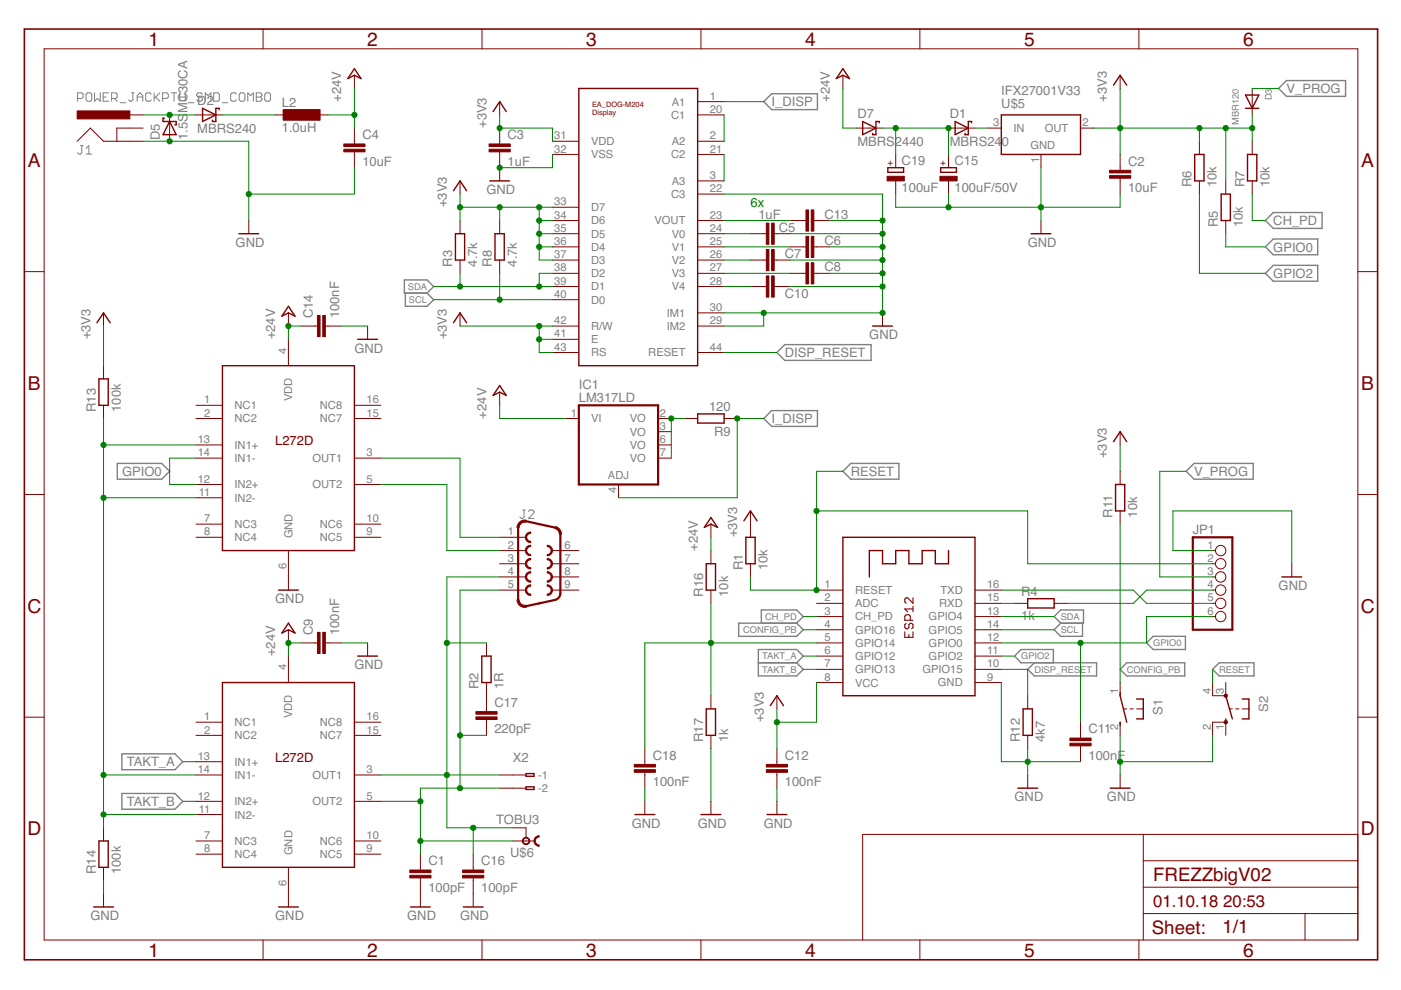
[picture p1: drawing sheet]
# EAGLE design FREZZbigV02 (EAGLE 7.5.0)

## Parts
C1  100pF  C-EUC0603K  [C0603K]
C2  10uF  C-EUC0603K  [C0603K]
C3  1uF  C-EUC0603K  [C0603K]
C4  10uF  C-EUC1210K  [C1210K]
C5  1uF  C-EUC0603K  [C0603K]
C6  1uF  C-EUC0603K  [C0603K]
C7  1uF  C-EUC0603K  [C0603K]
C8  1uF  C-EUC0603K  [C0603K]
C9  100nF  C-EUC0603K  [C0603K]
C10  1uF  C-EUC0603K  [C0603K]
C11  100nF  C-EUC0603K  [C0603K]
C12  100nF  C-EUC0603K  [C0603K]
C13  1uF  C-EUC0603K  [C0603K]
C14  100nF  C-EUC0603K  [C0603K]
C15  100uF/50V  CPOL-EUF  [PANASONIC_F]
C16  100pF  C-EUC0603K  [C0603K]
C17  220pF  C-EUC0603K  [C0603K]
C18  100nF  C-EUC0603K  [C0603K]
C19  100uF  CPOL-EUE7.5-18  [E7,5-18]
D1  MBRS240  SCHOTTKY-DIODESMD  [SMB]
D2  MBRS240  SCHOTTKY-DIODESMD  [SMB]
D3  MBR120  DIODESOD-123  [SOD-123]
D5  1.5SMC30CA  SCHOTTKY-DIODESMC  [SMC]
D7  MBRS2440  SCHOTTKY-DIODESMD  [SMB]
IC1  LM317LD  [SO08]
J1  POWER_JACKPTH_SMD_COMBO  [POWER_JACK_COMBO]
J2  DB9FEMALE  [DB9]
JP1  PINHD-1X6  [1X06]
L2  1.0uH  L-EUL3230M  [L3230M]
R1  10k  R-EU_M1206  [M1206]
R2  1R  R-EU_M1206  [M1206]
R3  4.7k  R-EU_M1206  [M1206]
R4  1k  R-EU_M1206  [M1206]
R5  10k  R-EU_M1206  [M1206]
R6  10k  R-EU_M1206  [M1206]
R7  10k  R-EU_M1206  [M1206]
R8  4.7k  R-EU_M1206  [M1206]
R9  120  R-EU_M1206  [M1206]
R11  10k  R-EU_M1206  [M1206]
R12  4k7  R-EU_M1206  [M1206]
R13  100k  R-EU_M1206  [M1206]
R14  100k  R-EU_M1206  [M1206]
R16  10k  R-EU_M1206  [M1206]
R17  1k  R-EU_M1206  [M1206]
S1  31-XX  [B3F-31XX]
S2  10-XX  [B3F-10XX]
U$1  EA_DOG-M204-DISPLAY  [E_DOG-M204_DISPLAY]
U$2  L272D  [SO16]
U$3  L272D  [SO16]
U$5  IFX27001V33  IFX27001  [TO252]
U$6  TOBU3  TOBU3-REICHELT  [TOBU3-REICHELT]
X1  ESP-12  [ESP-12]
X2  233-102  [233-102]

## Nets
$N122: D1.C U$5.3(IN)
+3V3 [Power]: C2.1 C3.1 C12.1 D3.C R1.2 R3.2 R5.2 R6.2 R7.2 R8.2 R11.2 R13.2 U$1.31(VDD) U$1.33(D7) U$1.34(D6) U$1.35(D5) U$1.36(D4) U$1.37(D3) U$1.41(E) U$1.42(R/W) U$1.43(RS) U$5.2(OUT) X1.8(VCC)
+24V [Power]: C4.1 C9.1 C14.1 D7.A IC1.1(VI) L2.1 R16.2 U$2.4(VDD) U$3.4(VDD)
CH_PD: R7.1 X1.3(CH_PD)
CONFIG_PB: R11.1 S1.1(P) X1.4(GPIO16)
DISP_RESET: R12.2 U$1.44(RESET) X1.10(GPIO15)
GND [Power]: C1.2 C2.2 C3.2 C4.2 C5.1 C6.1 C7.1 C8.1 C9.2 C10.1 C11.2 C12.2 C13.1 C14.2 C15.- C16.2 C18.2 C19.- D5.A J1.GND@1(GND) JP1.1 R12.1 R14.1 R17.1 S1.2(S) S2.2(S1) U$1.22(C3) U$1.29(IM2) U$1.30(IM1) U$1.32(VSS) U$2.6(GND) U$3.6(GND) U$5.1(GND) X1.9(GND)
GPIO0: C11.1 JP1.6 R5.1 U$3.12(IN2+) U$3.14(IN1-) X1.12(GPIO0)
GPIO2: R6.1 X1.11(GPIO2)
I_DISP: IC1.4(ADJ) R9.1 U$1.1(A1)
N$1: JP1.5 X1.16(TXD)
N$2: JP1.4 R4.2
N$3: R4.1 X1.15(RXD)
N$4: C13.2 U$1.23(VOUT)
N$5 [Power]: D2.A D5.C J1.POWER(PWR)
N$6: C5.2 U$1.24(V0)
N$7 [Power]: D2.C L2.2
N$8 [Power]: C15.+ C19.+ D1.A D7.C
N$9: C17.1 R2.1
N$11 [Power]: C16.1 J2.4 R2.2 U$2.3(OUT1) U$6.2 U$6.2@1 U$6.2@2 X2.B1(B-1)
N$12: C6.2 U$1.25(V1)
N$13 [Power]: C1.1 C17.2 J2.5 U$2.5(OUT2) U$6.1 X2.B2(B-2)
N$15: C7.2 U$1.26(V2)
N$16: C8.2 U$1.27(V3)
N$21: C10.2 U$1.28(V4)
N$22: U$1.3(A3) U$1.21(C2)
N$23: U$1.2(A2) U$1.20(C1)
N$24: IC1.2(VO) IC1.3(VO) IC1.6(VO) IC1.7(VO) R9.2
N$26 [Power]: J2.1 U$3.3(OUT1)
N$27 [Power]: J2.2 U$3.5(OUT2)
N$38: R13.1 R14.2 U$2.11(IN2-) U$2.14(IN1-) U$3.11(IN2-) U$3.13(IN1+)
RESET: JP1.2 R1.1 S2.4(P1) X1.1(RESET)
SCL: R8.1 U$1.40(D0) X1.14(GPIO5)
SDA: R3.1 U$1.38(D2) U$1.39(D1) X1.13(GPIO4)
SHDN: C18.1 R16.1 R17.2 X1.5(GPIO14)
TAKT_A: U$2.13(IN1+) X1.6(GPIO12)
TAKT_B: U$2.12(IN2+) X1.7(GPIO13)
V_PROG: D3.A JP1.3
Unconnected: J1.GND(GNDBREAK) J2.3 J2.6 J2.7 J2.8 J2.9 S2.1(S) S2.3(P) U$2.1(NC1) U$2.2(NC2) U$2.7(NC3) U$2.8(NC4) U$2.9(NC5) U$2.10(NC6) U$2.15(NC7) U$2.16(NC8) U$3.1(NC1) U$3.2(NC2) U$3.7(NC3) U$3.8(NC4) U$3.9(NC5) U$3.10(NC6) U$3.15(NC7) U$3.16(NC8) X1.2(ADC) X2.A1(-1) X2.A2(-2)

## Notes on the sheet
- 6x

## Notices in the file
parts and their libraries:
SparkFun-Connectors: Licensing: Creative Commons ShareAlike 4.0 International - https://creativecommons.org/licenses/by-sa/4.0
